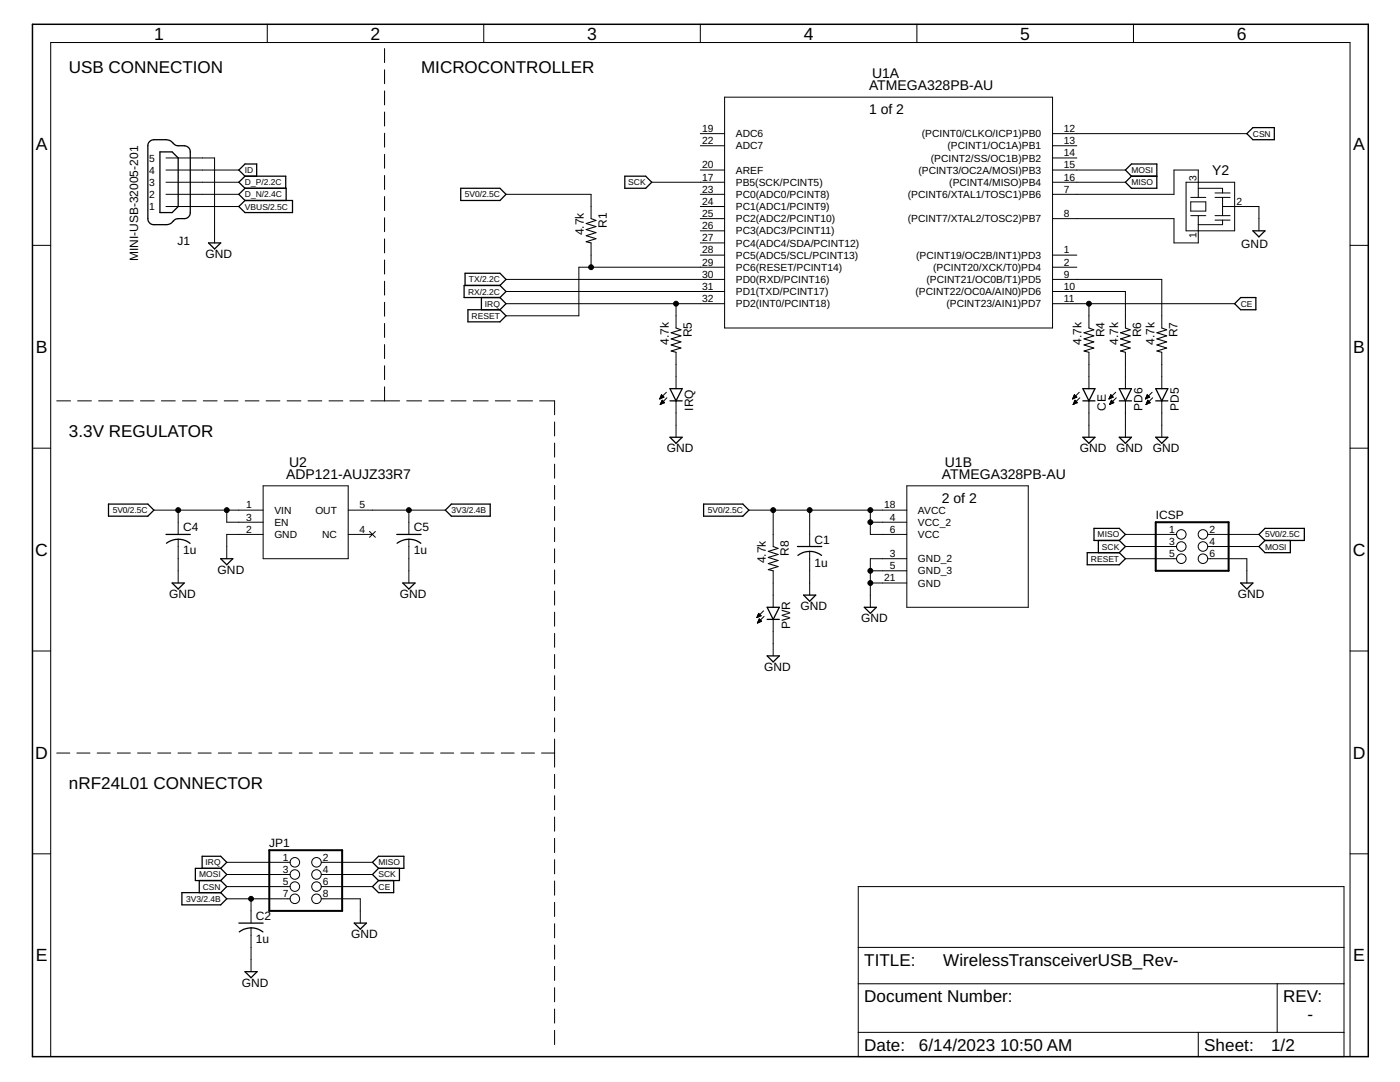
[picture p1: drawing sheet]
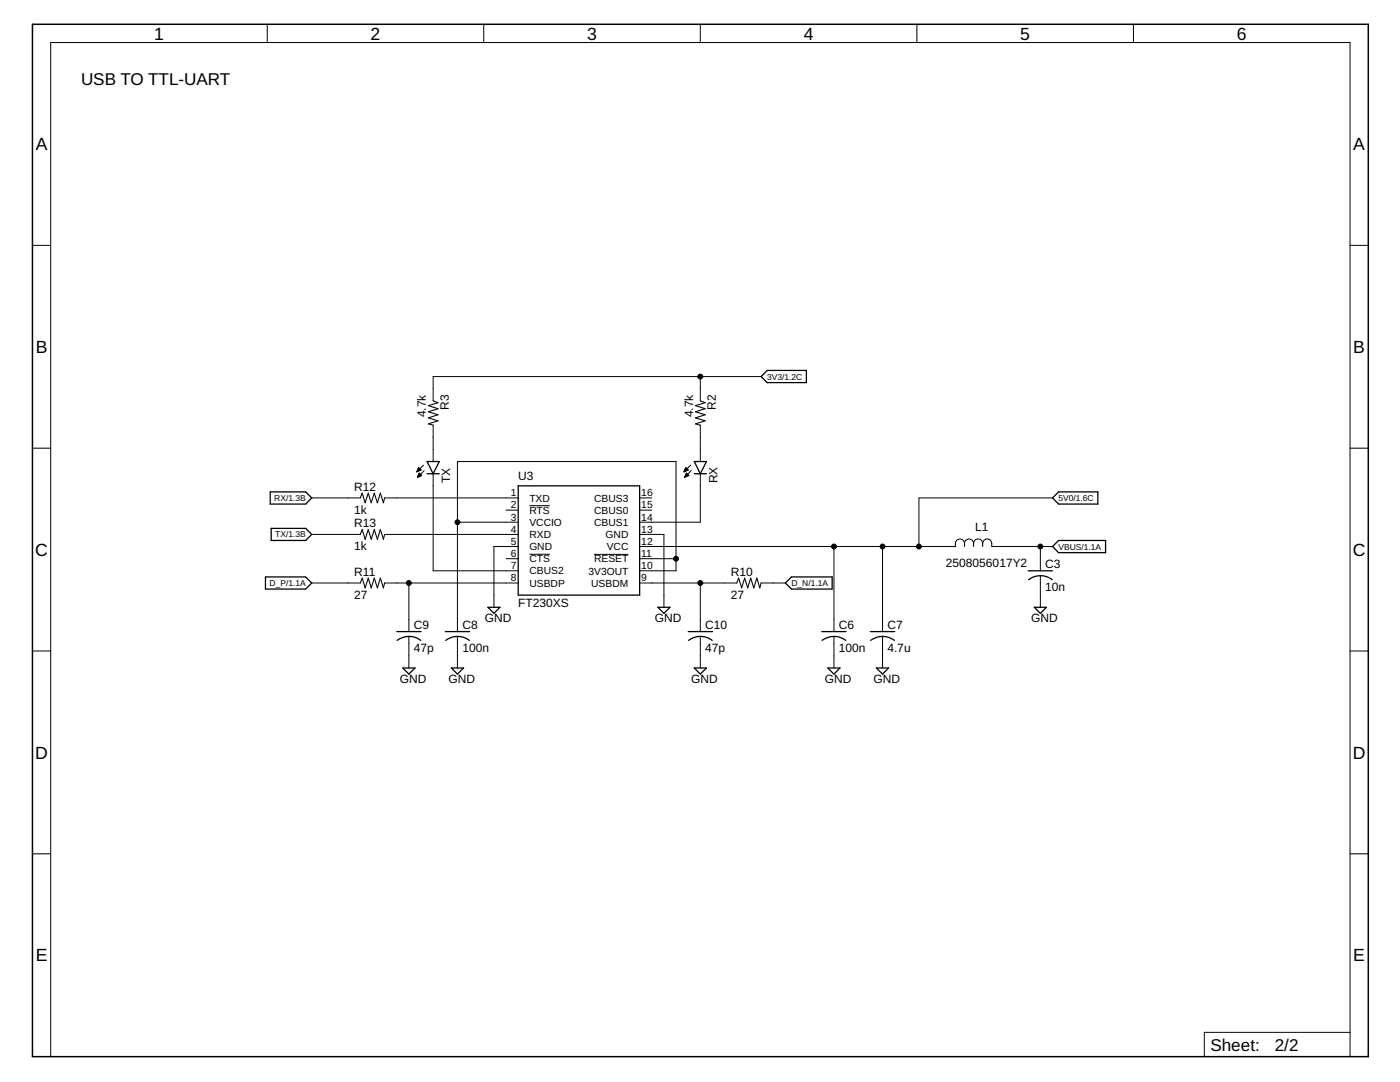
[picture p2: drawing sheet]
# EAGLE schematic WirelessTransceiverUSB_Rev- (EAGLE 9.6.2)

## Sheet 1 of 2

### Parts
C1  1u  C-USC0805  [C0805]
C2  1u  C-USC0805  [C0805]
C4  1u  C-USC0805  [C0805]
C5  1u  C-USC0805  [C0805]
CE  LEDSML0805  [SML0805]
ICSP  PINHD-2X3  [2X03]
IRQ  LEDSML0805  [SML0805]
J1  MINI-USB-32005-201  [32005-201]
JP1  PINHD-2X4  [2X04]
PD5  LEDSML0805  [SML0805]
PD6  LEDSML0805  [SML0805]
PWR  LEDSML0805  [SML0805]
R1  4.7k  R-US_R0805  [R0805]
R4  4.7k  R-US_R0805  [R0805]
R5  4.7k  R-US_R0805  [R0805]
R6  4.7k  R-US_R0805  [R0805]
R7  4.7k  R-US_R0805  [R0805]
R8  4.7k  R-US_R0805  [R0805]
U1  ATMEGA328PB-AU  [32A_MCH]
U2  ADP121-AUJZ33R7  [UJ_5_ADI]
Y2  CSTNE16M0V530000R0  [CSTNE16M0V530000R0_MUR]

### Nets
3V3: C2.1 C5.1 JP1.7 U2.5(OUT) ; also sheet 2
5V0: C1.1 C4.1 ICSP.2 R1.1 R8.1 U1.4(B:VCC_2) U1.6(B:VCC) U1.18(B:AVCC) U2.1(VIN) U2.3(EN) ; also sheet 2
CE: JP1.6 R4.1 U1.11(A:(PCINT23/AIN1)PD7)
CSN: JP1.5 U1.12(A:(PCINT0/CLKO/ICP1)PB0)
D_N [diff]: J1.2 ; also sheet 2
D_P [diff]: J1.3 ; also sheet 2
GND: C1.2 C2.2 C4.2 C5.2 CE.C ICSP.6 IRQ.C J1.5 JP1.8 PD5.C PD6.C PWR.C U1.3(B:GND_2) U1.5(B:GND_3) U1.21(B:GND) U2.2(GND) Y2.2 ; also sheet 2
ID: J1.4
IRQ: JP1.1 R5.1 U1.32(A:PD2(INT0/PCINT18))
MISO: ICSP.1 JP1.2 U1.16(A:(PCINT4/MISO)PB4)
MOSI: ICSP.4 JP1.3 U1.15(A:(PCINT3/OC2A/MOSI)PB3)
N$2: U1.7(A:(PCINT6/XTAL1/TOSC1)PB6) Y2.3
N$3: U1.8(A:(PCINT7/XTAL2/TOSC2)PB7) Y2.1
N$5: CE.A R4.2
N$6: IRQ.A R5.2
N$7: PD5.A R7.2
N$8: PD6.A R6.2
N$9: PWR.A R8.2
PD5: R7.1 U1.9(A:(PCINT21/OC0B/T1)PD5)
PD6: R6.1 U1.10(A:(PCINT22/OC0A/AIN0)PD6)
RESET: ICSP.5 R1.2 U1.29(A:PC6(RESET/PCINT14))
RX: U1.31(A:PD1(TXD/PCINT17)) ; also sheet 2
SCK: ICSP.3 JP1.4 U1.17(A:PB5(SCK/PCINT5))
TX: U1.30(A:PD0(RXD/PCINT16)) ; also sheet 2
VBUS: J1.1 ; also sheet 2
Unconnected: U1.1(A:(PCINT19/OC2B/INT1)PD3) U1.2(A:(PCINT20/XCK/T0)PD4) U1.13(A:(PCINT1/OC1A)PB1) U1.14(A:(PCINT2/SS/OC1B)PB2) U1.19(A:ADC6) U1.20(A:AREF) U1.22(A:ADC7) U1.23(A:PC0(ADC0/PCINT8)) U1.24(A:PC1(ADC1/PCINT9)) U1.25(A:PC2(ADC2/PCINT10)) U1.26(A:PC3(ADC3/PCINT11)) U1.27(A:PC4(ADC4/SDA/PCINT12)) U1.28(A:PC5(ADC5/SCL/PCINT13)) U2.4(NC)

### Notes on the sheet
- USB CONNECTION | MICROCONTROLLER
- 3.3V REGULATOR
- nRF24L01 CONNECTOR
- -

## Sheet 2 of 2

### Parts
C3  10n  C-USC0805  [C0805]
C6  100n  C-USC0805  [C0805]
C7  4.7u  C-USC0805  [C0805]
C8  100n  C-USC0805  [C0805]
C9  47p  C-USC0603  [C0603]
C10  47p  C-USC0603  [C0603]
L1  2508056017Y2  [IND_25_0805_FRT]
R2  4.7k  R-US_R0805  [R0805]
R3  4.7k  R-US_R0805  [R0805]
R10  27  R-US_R0603  [R0603]
R11  27  R-US_R0603  [R0603]
R12  1k  R-US_R0805  [R0805]
R13  1k  R-US_R0805  [R0805]
RX  LEDSML0805  [SML0805]
TX  LEDSML0805  [SML0805]
U3  FT230XS  [SSOP16]

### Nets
3V3: R2.1 R3.1 ; also sheet 1
5V0: C6.1 C7.1 L1.2 U3.12(VCC) ; also sheet 1
D_N [diff]: R10.2 ; also sheet 1
D_P [diff]: R11.1 ; also sheet 1
GND: C3.2 C6.2 C7.2 C8.2 C9.2 C10.2 U3.5(GND) U3.13(GND) ; also sheet 1
N$1: R2.2 RX.A
N$4: R3.2 TX.A
N$11: C8.1 U3.3(VCCIO) U3.10(3V3OUT) U3.11(!RESET)
N$13: TX.C U3.7(CBUS2)
N$14: RX.C U3.14(CBUS1)
N$15: R12.2 U3.1(TXD)
N$16: R13.2 U3.4(RXD)
RX: R12.1 ; also sheet 1
TX: R13.1 ; also sheet 1
USBD_N [diff]: C10.1 R10.1 U3.9(USBDM)
USBD_P [diff]: C9.1 R11.2 U3.8(USBDP)
VBUS: C3.1 L1.1 ; also sheet 1
Unconnected: U3.2(!RTS) U3.6(!CTS) U3.15(CBUS0) U3.16(CBUS3)

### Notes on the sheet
- USB TO TTL-UART
- Sheet:
